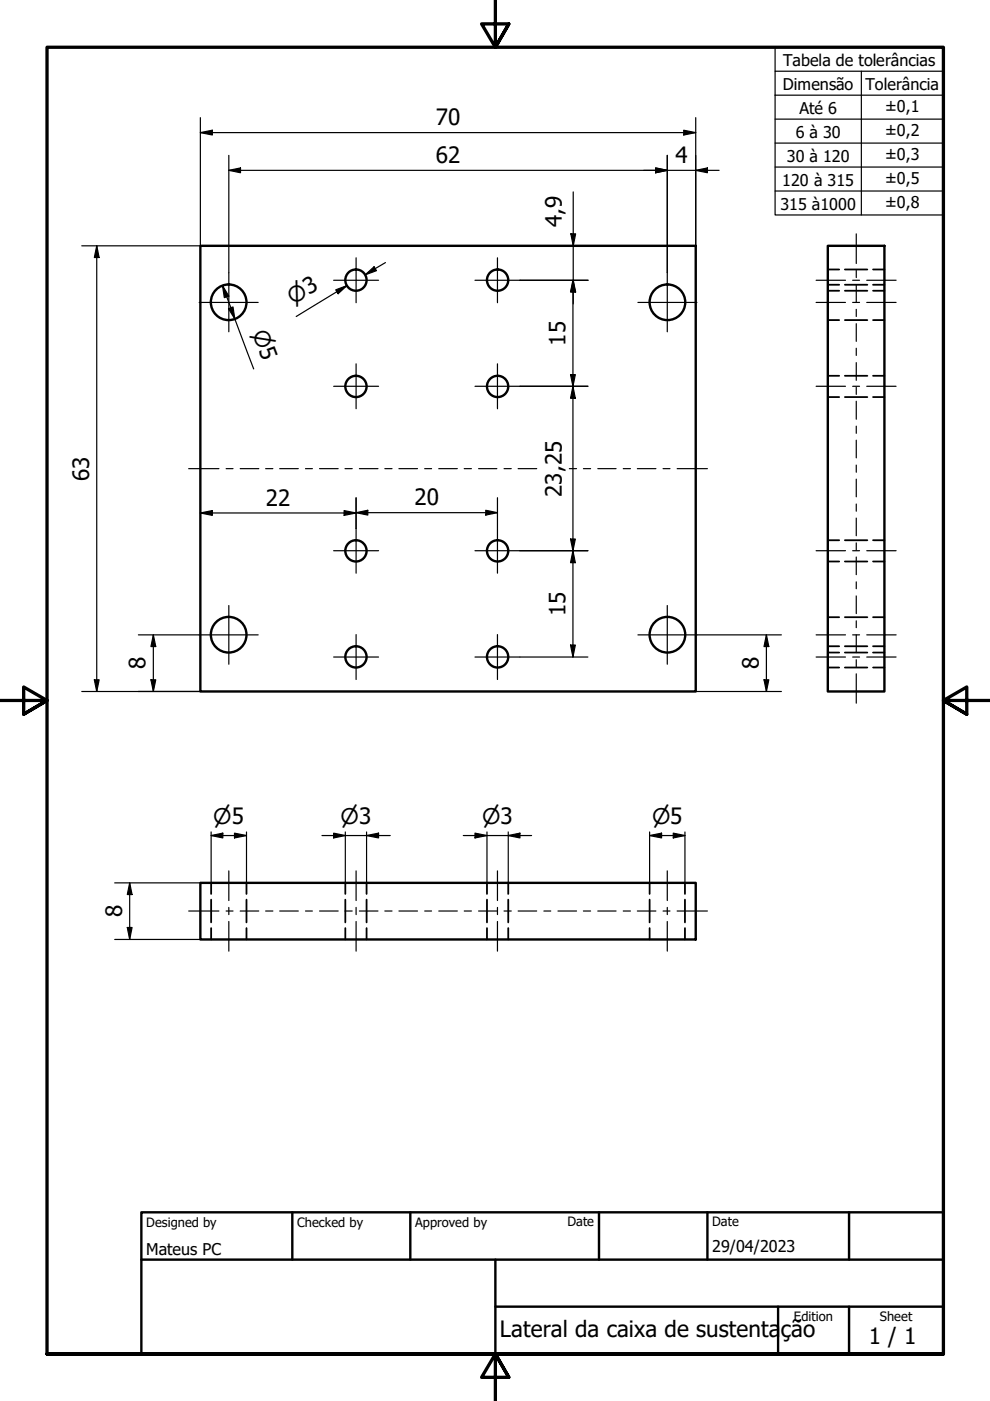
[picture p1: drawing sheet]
<svg xmlns="http://www.w3.org/2000/svg" width="210mm" height="297mm" viewBox="0 0 210 297" stroke-linecap="round" stroke-linejoin="round" font-family="sans-serif">
<!-- layer: Visible (ISO) -->
<g fill="none" stroke="#000" stroke-width=".51">
<path d="M42.5 52.1h105v94.5h-105zM175.5 52.1h12v94.5h-12zM42.5 187.2h105v12h-105z"/>
<circle cx="75.5" cy="59.4" r="2.25"/>
<circle cx="105.5" cy="59.4" r="2.25"/>
<circle cx="48.5" cy="64.1" r="3.8"/>
<circle cx="141.5" cy="64.1" r="3.8"/>
<circle cx="75.5" cy="81.9" r="2.25"/>
<circle cx="105.5" cy="81.9" r="2.25"/>
<circle cx="75.5" cy="116.8" r="2.25"/>
<circle cx="105.5" cy="116.8" r="2.25"/>
<circle cx="48.5" cy="134.6" r="3.8"/>
<circle cx="75.5" cy="139.3" r="2.25"/>
<circle cx="105.5" cy="139.3" r="2.25"/>
<circle cx="141.5" cy="134.6" r="3.8"/>
</g>
<!-- layer: Hidden (ISO) -->
<g fill="none" stroke="#000" stroke-width=".38">
<path d="M175.5 57.1h2.4M179.1 57.1h4.8M185.1 57.1h2.4M175.5 60.4h2.4M175.5 67.9h2.4M175.5 61.6h2.4M175.5 79.7h2.4M179.1 60.4h4.8M179.1 67.9h4.8M179.1 61.6h4.8M179.1 79.7h4.8M185.1 60.4h2.4"/>
<path d="M185.1 67.9h2.4M185.1 61.6h2.4M185.1 79.7h2.4M175.5 84.2h2.4M179.1 84.2h4.8M185.1 84.2h2.4M175.5 114.5h2.4M175.5 119h2.4M179.1 114.5h4.8M179.1 119h4.8M185.1 114.5h2.4M185.1 119h2.4"/>
<path d="M175.5 130.9h2.4M175.5 138.4h2.4M175.5 137h2.4M179.1 130.9h4.8M179.1 138.4h4.8M179.1 137h4.8M185.1 130.9h2.4M185.1 138.4h2.4M185.1 137h2.4M175.5 141.5h2.4M179.1 141.5h4.8M185.1 141.5h2.4"/>
<path d="M44.8 187.2v2.3M44.8 190.7v4.9M44.8 196.8v2.4M52.3 187.2v2.3M52.3 190.7v4.9M52.3 196.8v2.4M73.2 187.2v2.3M73.2 190.7v4.9M73.2 196.8v2.4M77.7 187.2v2.3M77.7 190.7v4.9M77.7 196.8v2.4"/>
<path d="M103.3 187.2v2.3M103.3 190.7v4.9M103.3 196.8v2.4M107.8 187.2v2.3M107.8 190.7v4.9M107.8 196.8v2.4M137.7 187.2v2.3M137.7 190.7v4.9M137.7 196.8v2.4M145.2 187.2v2.3M145.2 190.7v4.9M145.2 196.8v2.4"/>
</g>
<!-- layer: Border (ISO) -->
<path d="M105 0v10l-2.9-4.9h5.8l-2.9 4.9 2.9-4.9M0 148.5h10l-5-2.8v5.7l5-2.9-5 2.9M210 148.5h-10l5-2.8v5.7l-5-2.9 5 2.9M10 287.1v-277.1h190v277.1h-190h190M107.9 292l-2.9-4.9 2.9 4.9h-5.8l2.9-4.9v9.9" fill="none" stroke="#000" stroke-width=".7"/>
<!-- layer: Title (ISO) -->
<path d="M30 257h170v30.1h-170zM62 257v10.1M87 257v10.1M127 257v10.1M150 257v10.1M180 257v10.1M30 267.1h170M105 277h95M105 267.1v20M165 277v10.1M180 277v10.1" fill="none" stroke="#000" stroke-width=".51"/>
<!-- layer: Dimension (ISO) -->
<g fill="none" stroke="#000" stroke-width=".25">
<path d="M42.5 28.1l2.5-.5v1zM42.5 24.9v27.2h-25.2M42.5 28.1h105M48.5 36.1l2.5-.5v1zM48.5 36.1h104M48.5 32.9v24.9M139 35.6l2.5 .5-2.5 .5zM141.5 32.9v24.9M145 27.6l2.5 .5-2.5 .5zM147.5 36.1l2.5-.5v1zM147.5 24.9v27.2M20.5 52.1l.5 2.5h-1z"/>
<path d="M20.5 52.1v94.5M77.4 58.3l1.9-1.7 .5 .8zM81.7 55.7l-4.3 2.6M110.2 59.4h14.5M121 49.6h1l-.5 2.5zM121.5 59.4l.5 2.5h-1zM121.5 59.4v79.9M121.5 40.7v23.7M47.2 60.6l1.3 2.2-.9 .3zM47.2 60.6l6.6 17.6M48.5 65.5l.9-.4 .4 2.5zM71.2 61.5l2.3-.9-1.8 1.7z"/>
<path d="M71.4 61.9l2.1-1.3-10.7 6.5M121 79.4h1l-.5 2.5zM110.2 81.9h14.5M121.5 81.9l.5 2.5h-1zM42.5 108.8l2.5-.5v1zM42.5 108.8h33M73 108.3l2.5 .5-2.5 .5zM75.5 108.7l2.5-.5v1zM75.5 108.7h30M75.5 105.5v6.6M103 108.2l2.5 .5-2.5 .5zM105.5 105.5v6.6"/>
<path d="M110.2 116.8h14.5M121 114.3h1l-.5 2.5zM121.5 116.8l.5 2.5h-1zM29.3 134.6h12.9M32.5 134.6l.5 2.5h-1zM32.5 134.6v12M110.2 139.3h14.5M121 136.8h1l-.5 2.5zM147.8 134.6h17.9M162.5 134.6l.5 2.5h-1zM162.5 134.6v12M17.3 146.6h25.2"/>
<path d="M20 144.1h1l-.5 2.5zM32 144.1h1l-.5 2.5zM147.5 146.6h18.2M162 144.1h1l-.5 2.5zM44.8 177.2l2.4-.6v1.1zM44.8 177.2h7.5M44.8 176.4v10.8M49.7 176.6l2.6 .6-2.6 .5zM52.3 176.4v10.8M68.3 177.2h14.4M70.7 176.6l2.5 .6-2.5 .5zM73.2 176.4v10.8"/>
<path d="M77.7 177.2l2.6-.6v1.1zM77.7 176.4v10.8M98.2 177.2h14.5M100.7 176.6l2.6 .6-2.6 .5zM103.3 176.4v10.8M107.8 177.2l2.4-.6v1.1zM107.8 176.4v10.8M137.7 177.2l2.6-.6v1.1zM137.7 177.2h7.5M137.7 176.4v10.8M142.7 176.6l2.5 .6-2.5 .5zM145.2 176.4v10.8"/>
<path d="M24.3 187.2h18.2M24.3 199.2h18.2M27 196.6h1l-.5 2.6zM27.5 187.2l.5 2.5h-1zM27.5 187.2v12"/>
</g>
<g fill="#000">
<path d="M42.5 28.1l2.5-.5v1z" fill-rule="evenodd"/>
<path d="M48.5 36.1l2.5-.5v1z" fill-rule="evenodd"/>
<path d="M139 35.6l2.5 .5-2.5 .5z" fill-rule="evenodd"/>
<path d="M139 35.6l2.5 .5-2.5 .5z" fill-rule="evenodd"/>
<path d="M145 27.6l2.5 .5-2.5 .5z" fill-rule="evenodd"/>
<path d="M147.5 36.1l2.5-.5v1z" fill-rule="evenodd"/>
<path d="M20.5 52.1l.5 2.5h-1z" fill-rule="evenodd"/>
<path d="M77.4 58.3l1.9-1.7 .5 .8z" fill-rule="evenodd"/>
<path d="M121 49.6h1l-.5 2.5z" fill-rule="evenodd"/>
<path d="M48.5 65.5l.9-.4 .4 2.5z" fill-rule="evenodd"/>
<path d="M47.2 60.6l1.3 2.2-.9 .3z" fill-rule="evenodd"/>
<path d="M71.2 61.5l2.3-.9-1.8 1.7z" fill-rule="evenodd"/>
<path d="M121 79.4h1l-.5 2.5z" fill-rule="evenodd"/>
<path d="M121.5 59.4l.5 2.5h-1z" fill-rule="evenodd"/>
<path d="M121.5 59.4l.5 2.5h-1z" fill-rule="evenodd"/>
<path d="M121.5 81.9l.5 2.5h-1z" fill-rule="evenodd"/>
<path d="M42.5 108.8l2.5-.5v1z" fill-rule="evenodd"/>
<path d="M73 108.3l2.5 .5-2.5 .5z" fill-rule="evenodd"/>
<path d="M75.5 108.7l2.5-.5v1z" fill-rule="evenodd"/>
<path d="M103 108.2l2.5 .5-2.5 .5z" fill-rule="evenodd"/>
<path d="M121 114.3h1l-.5 2.5z" fill-rule="evenodd"/>
<path d="M121.5 116.8l.5 2.5h-1z" fill-rule="evenodd"/>
<path d="M32.5 134.6l.5 2.5h-1z" fill-rule="evenodd"/>
<path d="M121 136.8h1l-.5 2.5z" fill-rule="evenodd"/>
<path d="M162.5 134.6l.5 2.5h-1z" fill-rule="evenodd"/>
<path d="M20 144.1h1l-.5 2.5z" fill-rule="evenodd"/>
<path d="M32 144.1h1l-.5 2.5z" fill-rule="evenodd"/>
<path d="M162 144.1h1l-.5 2.5z" fill-rule="evenodd"/>
<path d="M44.8 177.2l2.4-.6v1.1z" fill-rule="evenodd"/>
<path d="M49.7 176.6l2.6 .6-2.6 .5z" fill-rule="evenodd"/>
<path d="M70.7 176.6l2.5 .6-2.5 .5z" fill-rule="evenodd"/>
<path d="M77.7 177.2l2.6-.6v1.1z" fill-rule="evenodd"/>
<path d="M100.7 176.6l2.6 .6-2.6 .5z" fill-rule="evenodd"/>
<path d="M107.8 177.2l2.4-.6v1.1z" fill-rule="evenodd"/>
<path d="M137.7 177.2l2.6-.6v1.1z" fill-rule="evenodd"/>
<path d="M142.7 176.6l2.5 .6-2.5 .5z" fill-rule="evenodd"/>
<path d="M27 196.6h1l-.5 2.6z" fill-rule="evenodd"/>
<path d="M27.5 187.2l.5 2.5h-1z" fill-rule="evenodd"/>
</g>
<!-- layer: Centerline (ISO) -->
<g fill="none" stroke="#000" stroke-width=".25">
<path d="M173 59.4h6.3M180.8 59.4h1.4M181.5 49.6v6.3M181.5 57.3v1.6M183.8 59.4h6.2M173 64.1h6.3M180.8 64.1h1.4M181.5 60.4v3.7M181.5 65.6v1.5M181.5 68.6v3.8M181.5 73.8v1.6M181.5 76.9v3.7"/>
<path d="M183.8 64.1h6.2M40 99.4h6.4M47.9 99.4h1.5M50.9 99.4h4M56.3 99.4h1.5M59.3 99.4h3.9M64.8 99.4h1.4M67.8 99.4h3.9M73.2 99.4h1.5M76.2 99.4h3.9M81.6 99.4h1.5M84.6 99.4h3.9"/>
<path d="M90 99.4h1.5M93 99.4h4M98.4 99.4h1.5M101.5 99.4h3.8M106.9 99.4h1.5M109.9 99.4h3.9M120.7 99.4h1.5M123.7 99.4h1.5M126.7 99.4h3.9M132.1 99.4h1.6M135.1 99.4h4M140.6 99.4h1.4"/>
<path d="M143.6 99.4h6.4M173 81.9h6.3M180.8 81.9h1.4M181.5 82.1v1.5M181.5 85.1v3.8M181.5 90.3v1.6M181.5 93.3v3.8M181.5 98.6v1.5M183.8 81.9h6.2M173 116.8h6.3M180.8 116.8h1.4M181.5 101.6v3.7"/>
<path d="M181.5 106.9v1.5M181.5 109.8v3.8M181.5 115.1v1.5M181.5 118.1v3.7M183.8 116.8h6.2M173 139.3h6.3M173 134.6h6.3M180.8 139.3h1.4M180.8 134.6h1.4M181.5 123.4v1.4M181.5 126.4v3.7M181.5 131.6v1.5"/>
<path d="M181.5 134.6v3.8M181.5 139.9v1.4M183.8 139.3h6.2M183.8 134.6h6.2M181.5 142.9v6.2M40 193.2h6.4M47.9 193.2h1.5M48.5 184.6v6.3M48.5 192.4v1.5M48.5 195.4v6.3M50.9 193.2h4M56.3 193.2h1.5"/>
<path d="M59.3 193.2h3.9M64.8 193.2h1.4M67.8 193.2h3.9M73.2 193.2h1.5M75.5 184.6v6.3M75.5 192.4v1.5M75.5 195.4v6.3M76.2 193.2h3.9M81.6 193.2h1.5M84.6 193.2h3.9M90 193.2h1.5M93 193.2h4"/>
<path d="M98.4 193.2h1.5M101.5 193.2h3.8M105.5 184.6v6.3M105.5 192.4v1.5M105.5 195.4v6.3M106.9 193.2h1.5M109.9 193.2h3.9M115.3 193.2h1.5M118.3 193.2h3.9M123.7 193.2h1.5M126.7 193.2h3.9M132.1 193.2h1.6"/>
<path d="M135.1 193.2h4M140.6 193.2h1.4M141.5 184.6v6.3M141.5 192.4v1.5M141.5 195.4v6.3M143.6 193.2h6.4"/>
</g>
<!-- layer: Center Mark (ISO) -->
<g fill="none" stroke="#000" stroke-width=".25">
<path d="M48.5 57.8v12.5M70.7 59.4h9.6M75.5 54.7v9.5M100.7 59.4h9.5M105.5 54.7v9.5M141.5 57.8v12.5M42.2 64.1h12.5M75.5 77.1v9.6M105.5 77.1v9.6M135.3 64.1h12.5M70.7 81.9h9.6M100.7 81.9h9.5"/>
<path d="M70.7 116.8h9.6M75.5 112.1v9.4M100.7 116.8h9.5M105.5 112.1v9.4M42.2 134.6h12.5M48.5 128.4v12.4M70.7 139.3h9.6M75.5 134.5v9.6M100.7 139.3h9.5M105.5 134.5v9.6M135.3 134.6h12.5M141.5 128.4v12.4"/>
</g>
<!-- layer: Symbol (ISO) -->
<path d="M164.3 15.1v-5.1h35.7v5.1M182.6 15.1v30.5M200 15.1h-35.7v5.1M200 15.1v30.5h-35.7v-25.4M164.3 20.2h35.7M164.3 25.3h35.7M164.3 30.3h35.7M164.3 35.4h35.7M164.3 40.5h35.7" fill="none" stroke="#000" stroke-width=".25"/>
<g font-size="4.8">
<text x="92.4" y="26.5">70</text>
<text x="92.4" y="34.5">62</text>
<text x="143.2" y="34.6">4</text>
<text x="119.1" y="48.2" transform="rotate(-90 119.1 48.2)">4,9</text>
<text x="119.9" y="73.3" transform="rotate(-90 119.9 73.3)">15</text>
<text x="18.9" y="102" transform="rotate(-90 18.9 102)">63</text>
<text x="56.4" y="107.2">22</text>
<text x="87.9" y="107.1">20</text>
<text x="119.1" y="105.3" transform="rotate(-90 119.1 105.3)">23,25</text>
<text x="119.9" y="130.7" transform="rotate(-90 119.9 130.7)">15</text>
<text x="30.9" y="141.9" transform="rotate(-90 30.9 141.9)">8</text>
<text x="160.9" y="141.9" transform="rotate(-90 160.9 141.9)">8</text>
<text x="25.9" y="194.5" transform="rotate(-90 25.9 194.5)">8</text>
<text x="106" y="283.4">Lateral da caixa de sustenta</text>
<text x="165.5" y="283.4">ção</text>
<text x="184.2" y="285">1 / 1</text>
</g>
<g font-size="4.6">
<text x="62.2" y="64.6" transform="rotate(-31 62.2 64.6)">⌀3</text>
<text x="53.5" y="70.5" transform="rotate(70 53.5 70.5)">⌀5</text>
<text x="45.2" y="174.7">⌀5</text>
<text x="72.2" y="174.7">⌀3</text>
<text x="102.2" y="174.7">⌀3</text>
<text x="138.2" y="174.7">⌀5</text>
</g>
<g font-size="3.4">
<text x="166.1" y="14">Tabela de tolerâncias</text>
<text x="166" y="19">Dimensão</text>
<text x="183.5" y="19">Tolerância</text>
<text x="187.6" y="23.7">±0,1</text>
<text x="168.7" y="29.2">6 à 30</text>
<text x="169.5" y="24.1">Até 6</text>
<text x="187.6" y="28.8">±0,2</text>
<text x="166.8" y="34.3">30 à 120</text>
<text x="187.6" y="33.9">±0,3</text>
<text x="165.9" y="39.4">120 à 315</text>
<text x="187.6" y="39">±0,5</text>
<text x="165.5" y="44.4">315 à1000</text>
<text x="187.6" y="44.1">±0,8</text>
<text x="31" y="266">Mateus PC</text>
<text x="151" y="265.5">29/04/2023</text>
</g>
<g font-size="2.7">
<text x="31" y="260.1">Designed by</text>
<text x="63" y="260.1">Checked by</text>
<text x="88" y="260.1">Approved by</text>
<text x="120.3" y="260">Date</text>
<text x="151" y="260">Date</text>
<text x="168.3" y="280.1">Edition</text>
<text x="186.6" y="280.1">Sheet</text>
</g>
</svg>
